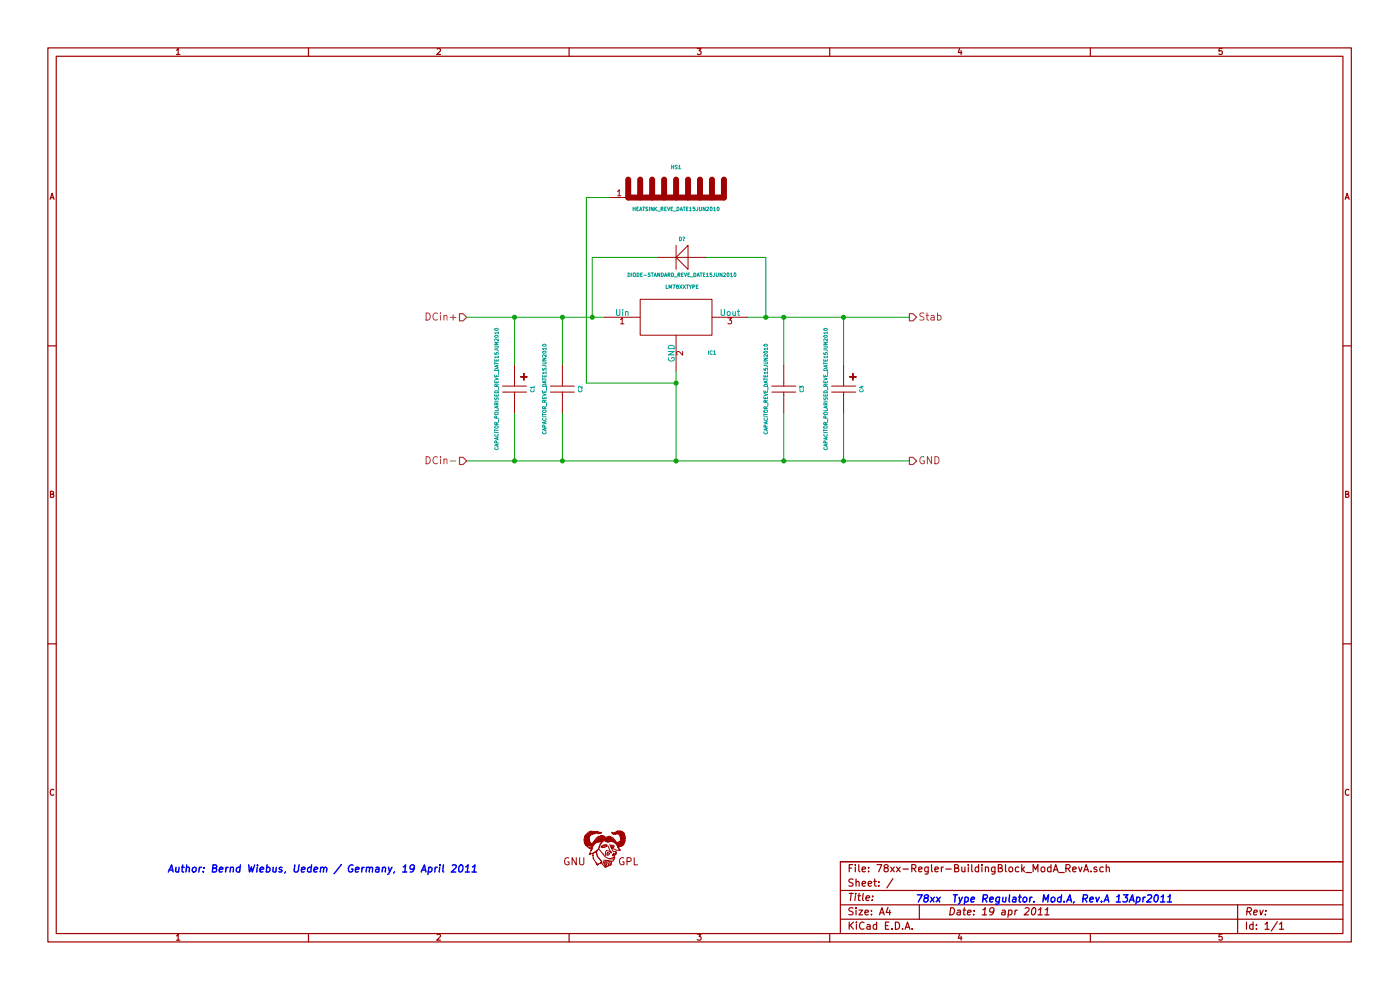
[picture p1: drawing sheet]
EESchema Schematic File Version 2  date 19.04.2011 15:01:15
LIBS:78xx-Regler-BuildingBlock_ModA_RevA-cache
LIBS:SymbolsSimilarEN60617+oldDIN617-RevE4
LIBS:78xx-Regler-BuildingBlock_ModA_RevA-cache
EELAYER 25  0
EELAYER END
$Descr A4 11700 8267
encoding utf-8
Sheet 1 1
Title ""
Date "19 apr 2011"
Rev ""
Comp ""
Comment1 ""
Comment2 ""
Comment3 ""
Comment4 ""
$EndDescr
Connection ~ 4950 2650
Wire Wire Line
	4950 2650 4950 2150
Wire Wire Line
	4950 2150 5500 2150
Wire Wire Line
	6250 2650 7600 2650
Connection ~ 5650 3200
Wire Wire Line
	5650 3200 4900 3200
Wire Wire Line
	4900 3200 4900 1650
Wire Wire Line
	4900 1650 5100 1650
Connection ~ 7050 2650
Connection ~ 4300 2650
Wire Wire Line
	3900 2650 5050 2650
Connection ~ 4700 3850
Wire Wire Line
	4700 3450 4700 3850
Wire Wire Line
	6550 3850 6550 3450
Connection ~ 6550 2650
Wire Wire Line
	6550 3050 6550 2650
Wire Wire Line
	7050 2650 7050 3050
Wire Wire Line
	4300 2650 4300 3050
Wire Wire Line
	4700 3050 4700 2650
Connection ~ 4700 2650
Wire Wire Line
	7050 3850 7050 3450
Wire Wire Line
	4300 3850 4300 3450
Connection ~ 6550 3850
Wire Wire Line
	5650 3100 5650 3850
Connection ~ 5650 3850
Connection ~ 4300 3850
Wire Wire Line
	7600 3850 3900 3850
Connection ~ 7050 3850
Wire Wire Line
	5900 2150 6400 2150
Wire Wire Line
	6400 2150 6400 2650
Connection ~ 6400 2650
$Comp
L DIODE-STANDARD_REVE_DATE15JUN2010 D?
U 1 1
P 5700 2150
F 0 "D?" H 5700 2300 30  0000 C CNN
F 1 "DIODE-STANDARD_REVE_DATE15JUN2010" H 5700 2000 30  0000 C CNN
	1    5700 2150
	-1   0    0    -1  
$EndComp
$Comp
L SYMBOL_GNU-LOGO_REVE_DATE07MAR2011 Sym?
U 1 1
P 5050 7100
F 0 "Sym?" H 5076 6896 60  0001 C CNN
F 1 "SYMBOL_GNU-LOGO_REVE_DATE07MAR2011" H 4926 7334 60  0001 C CNN
	1    5050 7100
	1    0    0    -1  
$EndComp
Text Notes 7650 7550 0    60   Italic 12
78xx  Type Regulator. Mod.A, Rev.A 13Apr2011
Text Notes 1400 7300 0    60   Italic 12
Author: Bernd Wiebus, Uedem / Germany, 19 April 2011
$Comp
L LM78XXTYPE IC1
U 1 1
P 5650 2650
F 0 "IC1" H 5950 2350 30  0000 C CNN
F 1 "LM78XXTYPE" H 5700 2900 30  0000 C CNN
	1    5650 2650
	1    0    0    -1  
$EndComp
Text HLabel 7600 3850 2    60   Output ~ 0
GND
Text HLabel 7600 2650 2    60   Output ~ 0
Stab
Text HLabel 3900 3850 0    60   Input ~ 0
DCin-
Text HLabel 3900 2650 0    60   Input ~ 0
DCin+
$Comp
L CAPACITOR_POLARISED_REVE_DATE15JUN2010 C1
U 1 1
P 4300 3250
F 0 "C1" H 4300 3400 30  0000 C CNN
F 1 "CAPACITOR_POLARISED_REVE_DATE15JUN2010" H 4300 3100 30  0000 C CNN
	1    4300 3250
	0    1    1    0   
$EndComp
$Comp
L CAPACITOR_POLARISED_REVE_DATE15JUN2010 C4
U 1 1
P 7050 3250
F 0 "C4" H 7050 3400 30  0000 C CNN
F 1 "CAPACITOR_POLARISED_REVE_DATE15JUN2010" H 7050 3100 30  0000 C CNN
	1    7050 3250
	0    1    1    0   
$EndComp
$Comp
L CAPACITOR_REVE_DATE15JUN2010 C3
U 1 1
P 6550 3250
F 0 "C3" H 6550 3400 30  0000 C CNN
F 1 "CAPACITOR_REVE_DATE15JUN2010" H 6550 3100 30  0000 C CNN
	1    6550 3250
	0    1    1    0   
$EndComp
$Comp
L CAPACITOR_REVE_DATE15JUN2010 C2
U 1 1
P 4700 3250
F 0 "C2" H 4700 3400 30  0000 C CNN
F 1 "CAPACITOR_REVE_DATE15JUN2010" H 4700 3100 30  0000 C CNN
	1    4700 3250
	0    1    1    0   
$EndComp
$Comp
L HEATSINK_REVE_DATE15JUN2010 HS1
U 1 1
P 5650 1600
F 0 "HS1" H 5650 1800 30  0000 C CNN
F 1 "HEATSINK_REVE_DATE15JUN2010" H 5650 1450 30  0000 C CNN
	1    5650 1600
	1    0    0    -1  
$EndComp
$EndSCHEMATC
